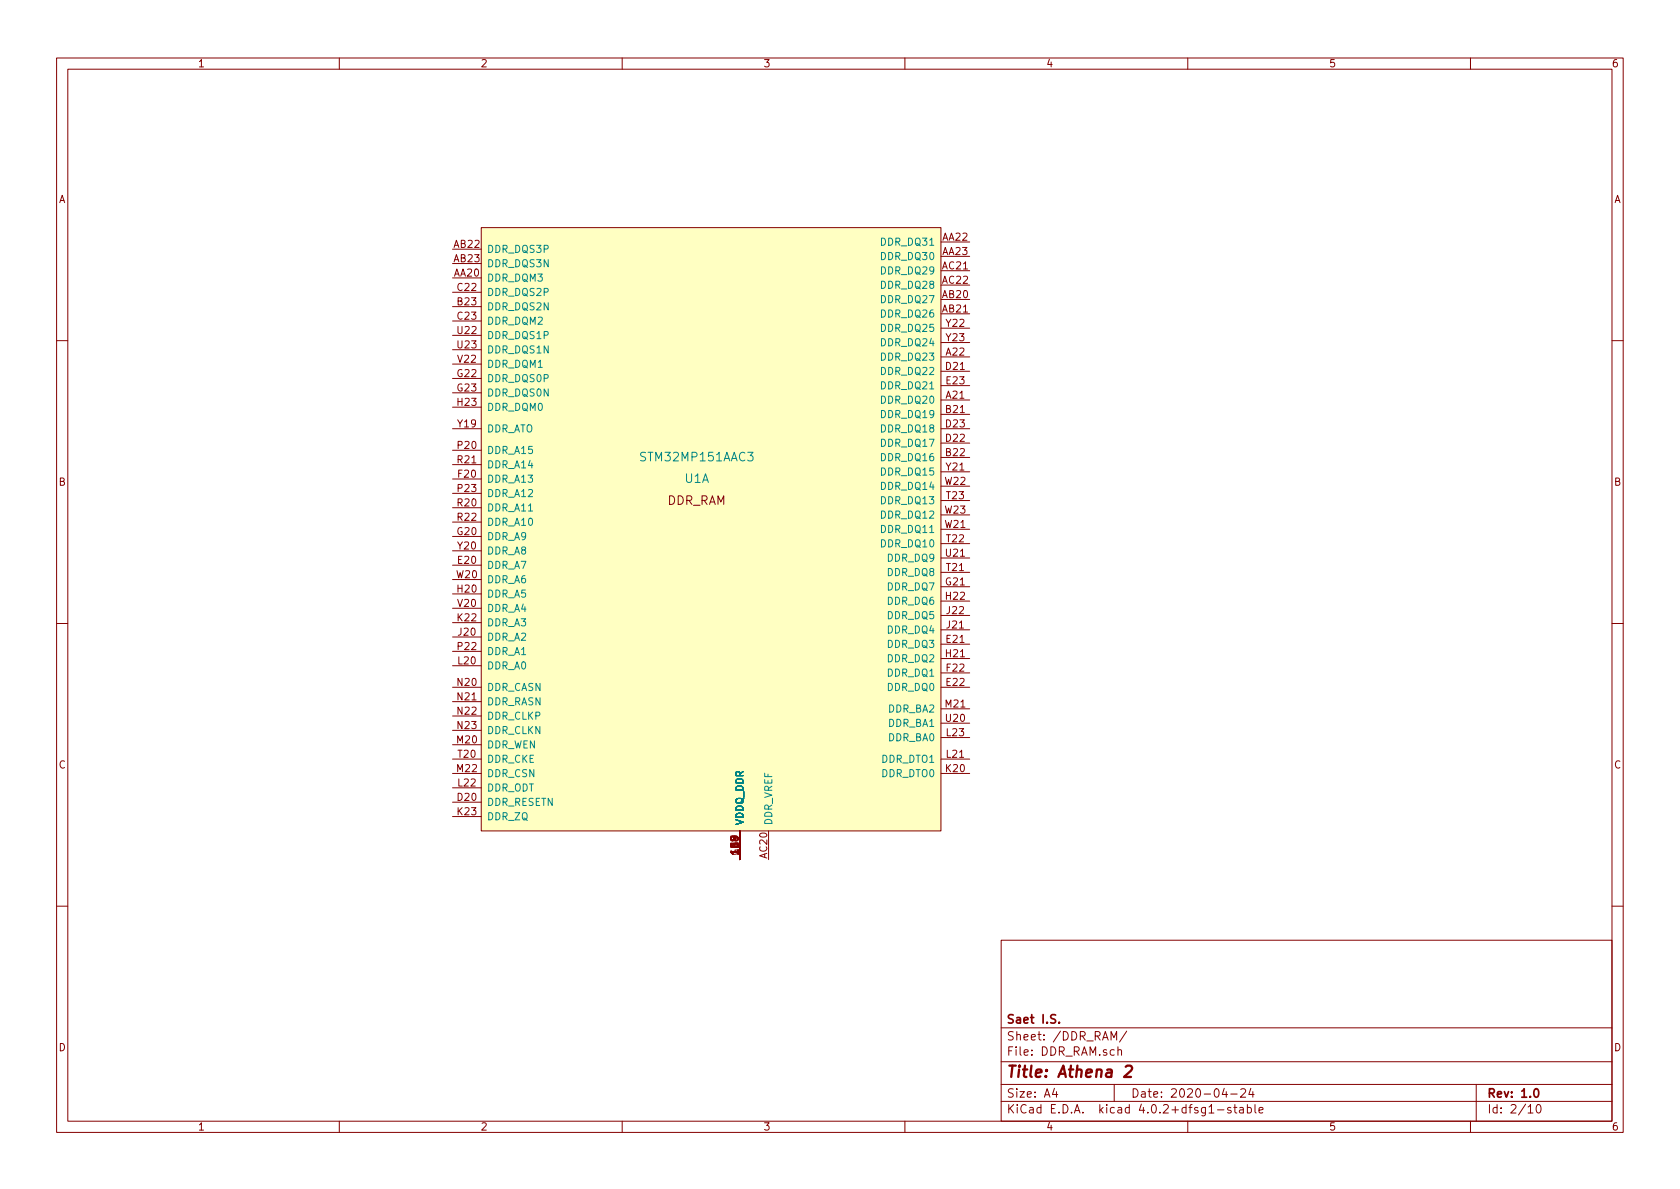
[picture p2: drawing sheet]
<svg xmlns="http://www.w3.org/2000/svg" width="297mm" height="210mm" viewBox="0 0 297 210" stroke-linecap="round" stroke-linejoin="round" font-family="sans-serif">
<g fill="none" stroke="#840000" stroke-width=".18">
<path d="M10 10.3h277v189.9h-277zM12 12.2h273v186.1h-273zM60 10.3v1.9M110 10.3v1.9M160 10.3v1.9M210 10.3v1.9M260 10.3v1.9M80 51.7h5.1M80 59.3h5.1M80 54.2h5.1M80 56.8h5.1M80 49.1h5.1"/>
<path d="M80 44.1h5.1M80 46.6h5.1M85.1 40.3h81.3v106.6h-81.3zM166.4 58h5M166.4 53h5M166.4 55.5h5M166.4 47.9h5M166.4 42.8h5M166.4 50.4h5M166.4 45.3h5M10 60.2h2M80 79.6h5.1"/>
<path d="M80 66.9h5.1M80 64.4h5.1M80 75.8h5.1M80 69.5h5.1M80 72h5.1M80 61.8h5.1M166.4 70.7h5M166.4 73.3h5M166.4 65.7h5M166.4 63.1h5M166.4 78.4h5M166.4 75.8h5"/>
<path d="M166.4 68.2h5M166.4 60.6h5M285 60.2h2M80 99.9h5.1M80 84.7h5.1M80 94.9h5.1M80 89.8h5.1M80 97.4h5.1M80 82.2h5.1M80 92.3h5.1M80 87.2h5.1M166.4 98.7h5"/>
<path d="M166.4 93.6h5M166.4 83.4h5M166.4 80.9h5M166.4 96.1h5M166.4 86h5M166.4 88.5h5M166.4 91.1h5M10 110.3h2M80 105h5.1M80 112.6h5.1M80 117.7h5.1M80 107.6h5.1"/>
<path d="M80 102.5h5.1M80 110.1h5.1M80 115.2h5.1M166.4 113.9h5M166.4 103.8h5M166.4 116.5h5M166.4 111.4h5M166.4 101.2h5M166.4 119h5M166.4 106.3h5M166.4 108.8h5M285 110.3h2"/>
<path d="M80 136.8h5.1M80 131.7h5.1M80 121.5h5.1M80 134.2h5.1M80 124.1h5.1M80 139.3h5.1M80 126.6h5.1M80 129.2h5.1M166.4 136.8h5M166.4 121.5h5M166.4 134.2h5M166.4 127.9h5"/>
<path d="M166.4 125.3h5M166.4 130.4h5M80 141.9h5.1M80 144.4h5.1M130.8 146.9v5.1M135.9 146.9v5.1M10 160.2h2M177 166.3h108v32h-108zM285 160.2h2M60 198.3v1.9M110 198.3v1.9M160 198.3v1.9"/>
<path d="M177 194.8h108M177 191.8h108M177 187.8h108M177 181.8h108M186.4 192.5l-.3 1h.9M186.8 193v1M196.4 183.9v-1.5l.6 1.1 .4-1.1v1.5M197 191.8v3M197.7 185.7l.2-.1 .3 .1 .1 .9M197.7 185.1v1.5M199.2 182.3l-1.3 2M210 198.3v1.9"/>
<path d="M215.3 196.3h1.1M216.5 192.5l-.4 1h.9M217.6 193.5h1.1M217.6 195.9a.37 .37 0 0 0-.6 .1l.1 .3 .5 .1 .1 .1-.2 .3-.5-.1M218.1 195.8h.6M218.3 195.3v1.3l.4 .2M219.2 195.9h.6v.9M219.4 192.7l.2-.2h.4l.2 .5-.9 1h.9M219.8 196.2l-.4 .1-.3 .2 .3 .3 .4-.1M220.5 195.9l.5-.1 .3 .3-.2 .6h-.6M220.5 195.3v1.5M221.2 192.5l-.4 1h.9"/>
<path d="M221.5 193v1M221.9 195.3v1.3l.2 .2M222.6 196.3l.7-.1v-.3l-.5-.1-.2 .2 .1 .7h.6M260 198.3v1.9M261 191.8v6.5M270.2 195.8l.4-.5v1.5M270.2 196.8h.8M271.8 195.5l.2-.2a.81 .81 0 0 1 .5 .6 .81 .81 0 0 1-.2 .8l-.2 .1a.79 .79 0 0 1-.3-1.3z"/>
</g>
<path d="M187.3 180.8v.1M271.3 192.7l.3-.2a.81 .81 0 0 1 .5 .6 .81 .81 0 0 1-.2 .8l-.2 .1a.79 .79 0 0 1-.4-1.3z" fill="none" stroke="#840000" stroke-width=".3"/>
<path d="M199 188.6l.3-.2h.5l.2 .1 .2 .5-.2 .3-1.3 1.1h1.3" fill="none" stroke="#840000" stroke-width=".41"/>
<path d="M85.1 40.3h81.3v106.6h-81.3z" fill="#ffffc2" stroke="#ffffc2" stroke-width=".18"/>
<text font-size="2.8" fill="#840000" x="178" y="190.5">Title: Athena 2</text>
<g font-size="2.1" fill="#008484">
<text x="113.5" y="81.6">STM32MP151AAC3</text>
<text x="121.1" y="85.4">U1A</text>
</g>
<g font-size="2.1" fill="#840000">
<text x="117.9" y="89.3">DDR_RAM</text>
<text x="178" y="184">Sheet: /DDR_RAM/</text>
<text x="178" y="181">Saet I.S.</text>
<text x="178" y="186.7">File: DDR_RAM.sch</text>
<text x="178" y="196.9">KiCad E.D.A. kicad 4.0.2+dfsg1-stable</text>
<text x="178" y="194.1">Size: A4</text>
<text x="200" y="194.1">Date: 2020-04-24</text>
<text x="263" y="194.1">Rev: 1.0</text>
<text x="263" y="196.9">Id: 2/10</text>
</g>
<g font-size="1.8" fill="#840000">
<text x="35" y="11.9">1</text>
<text x="85" y="11.9">2</text>
<text x="135" y="11.9">3</text>
<text x="185" y="11.9">4</text>
<text x="235" y="11.9">5</text>
<text x="285" y="11.9">6</text>
<text x="10.4" y="35.9">A</text>
<text x="285.4" y="35.9">A</text>
<text x="80.3" y="43.8">AB22</text>
<text x="80.3" y="46.3">AB23</text>
<text x="166.6" y="47.6">AC21</text>
<text x="166.6" y="42.5">AA22</text>
<text x="166.6" y="45.1">AA23</text>
<text x="80.3" y="48.9">AA20</text>
<text x="80.9" y="51.4">C22</text>
<text x="80.9" y="54">B23</text>
<text x="166.6" y="52.7">AB20</text>
<text x="166.6" y="50.2">AC22</text>
<text x="80.9" y="59">U22</text>
<text x="80.9" y="56.5">C23</text>
<text x="166.6" y="55.2">AB21</text>
<text x="167.3" y="57.8">Y22</text>
<text x="80.9" y="61.6">U23</text>
<text x="81" y="64.1">V22</text>
<text x="167.3" y="65.4">D21</text>
<text x="167.3" y="62.9">A22</text>
<text x="167.3" y="60.3">Y23</text>
<text x="80.9" y="66.7">G22</text>
<text x="80.9" y="69.2">G23</text>
<text x="80.9" y="71.7">H23</text>
<text x="167.3" y="70.5">A21</text>
<text x="167.3" y="67.9">E23</text>
<text x="81" y="75.6">Y19</text>
<text x="167.3" y="73">B21</text>
<text x="167.3" y="75.6">D23</text>
<text x="80.9" y="81.9">R21</text>
<text x="81" y="79.4">P20</text>
<text x="167.3" y="80.6">B22</text>
<text x="167.3" y="78.1">D22</text>
<text x="167.3" y="83.2">Y21</text>
<text x="10.4" y="85.9">B</text>
<text x="80.9" y="89.5">R20</text>
<text x="81" y="87">P23</text>
<text x="81" y="84.4">F20</text>
<text x="167.1" y="85.7">W22</text>
<text x="167.4" y="88.3">T23</text>
<text x="285.4" y="85.9">B</text>
<text x="80.9" y="94.6">G20</text>
<text x="80.9" y="92.1">R22</text>
<text x="167.1" y="93.3">W21</text>
<text x="167.1" y="90.8">W23</text>
<text x="167.4" y="95.9">T22</text>
<text x="81" y="99.7">E20</text>
<text x="81" y="97.1">Y20</text>
<text x="167.3" y="98.4">U21</text>
<text x="167.4" y="101">T21</text>
<text x="80.7" y="102.2">W20</text>
<text x="80.9" y="104.8">H20</text>
<text x="81" y="107.3">V20</text>
<text x="167.2" y="103.5">G21</text>
<text x="167.3" y="106">H22</text>
<text x="80.9" y="109.8">K22</text>
<text x="81.1" y="112.4">J20</text>
<text x="167.3" y="113.7">E21</text>
<text x="167.4" y="111.1">J21</text>
<text x="167.4" y="108.6">J22</text>
<text x="81" y="114.9">P22</text>
<text x="81" y="117.5">L20</text>
<text x="167.3" y="116.2">H21</text>
<text x="167.4" y="118.7">F22</text>
<text x="80.9" y="121.3">N20</text>
<text x="80.9" y="123.8">N21</text>
<text x="167.2" y="125.1">M21</text>
<text x="167.3" y="121.3">E22</text>
<text x="80.8" y="131.4">M20</text>
<text x="80.9" y="126.4">N22</text>
<text x="80.9" y="128.9">N23</text>
<text x="167.3" y="127.6">U20</text>
<text x="167.4" y="130.2">L23</text>
<text x="10.4" y="135.9">C</text>
<text x="80.8" y="136.5">M22</text>
<text x="81" y="134">T20</text>
<text x="167.3" y="136.5">K20</text>
<text x="167.4" y="134">L21</text>
<text x="285.4" y="135.9">C</text>
<text x="80.9" y="141.6">D20</text>
<text x="81" y="139.1">L22</text>
<text x="80.9" y="144.1">K23</text>
<text x="130.6" y="150.9" transform="rotate(-90 130.6 150.9)">1J8</text>
<text x="130.6" y="150.1" transform="rotate(-90 130.6 150.1)">A8</text>
<text x="130.6" y="150.1" transform="rotate(-90 130.6 150.1)">E</text>
<text x="135.6" y="151.7" transform="rotate(-90 135.6 151.7)">AC20</text>
<text x="10.4" y="185.9">D</text>
<text x="285.4" y="185.9">D</text>
<text x="35" y="199.9">1</text>
<text x="85" y="199.9">2</text>
<text x="135" y="199.9">3</text>
<text x="185" y="199.9">4</text>
<text x="235" y="199.9">5</text>
<text x="285" y="199.9">6</text>
</g>
<g font-size="1.8" fill="#008484">
<text x="86.1" y="44.7">DDR_DQS3P</text>
<text x="86.1" y="47.2">DDR_DQS3N</text>
<text x="155.9" y="43.4">DDR_DQ31</text>
<text x="155.9" y="46">DDR_DQ30</text>
<text x="86.1" y="52.3">DDR_DQS2P</text>
<text x="86.1" y="49.8">DDR_DQM3</text>
<text x="155.9" y="53.6">DDR_DQ27</text>
<text x="155.9" y="48.5">DDR_DQ29</text>
<text x="155.9" y="51">DDR_DQ28</text>
<text x="86.1" y="59.9">DDR_DQS1P</text>
<text x="86.1" y="54.9">DDR_DQS2N</text>
<text x="86.1" y="57.4">DDR_DQM2</text>
<text x="155.9" y="58.7">DDR_DQ25</text>
<text x="155.9" y="56.1">DDR_DQ26</text>
<text x="86.1" y="65">DDR_DQM1</text>
<text x="86.1" y="62.5">DDR_DQS1N</text>
<text x="155.9" y="63.7">DDR_DQ23</text>
<text x="155.9" y="61.2">DDR_DQ24</text>
<text x="86.1" y="67.6">DDR_DQS0P</text>
<text x="86.1" y="70.1">DDR_DQS0N</text>
<text x="155.9" y="71.4">DDR_DQ20</text>
<text x="155.9" y="66.3">DDR_DQ22</text>
<text x="155.9" y="68.8">DDR_DQ21</text>
<text x="86.1" y="72.6">DDR_DQM0</text>
<text x="86.1" y="76.4">DDR_ATO</text>
<text x="155.9" y="73.9">DDR_DQ19</text>
<text x="155.9" y="76.4">DDR_DQ18</text>
<text x="86.1" y="80.3">DDR_A15</text>
<text x="86.1" y="82.8">DDR_A14</text>
<text x="155.9" y="81.5">DDR_DQ16</text>
<text x="155.9" y="79">DDR_DQ17</text>
<text x="86.1" y="85.3">DDR_A13</text>
<text x="86.1" y="87.9">DDR_A12</text>
<text x="155.9" y="84.1">DDR_DQ15</text>
<text x="155.9" y="86.6">DDR_DQ14</text>
<text x="155.9" y="89.1">DDR_DQ13</text>
<text x="86.1" y="95.5">DDR_A9</text>
<text x="86.1" y="90.4">DDR_A11</text>
<text x="86.1" y="93">DDR_A10</text>
<text x="155.9" y="94.2">DDR_DQ11</text>
<text x="155.9" y="91.7">DDR_DQ12</text>
<text x="86.1" y="100.6">DDR_A7</text>
<text x="86.1" y="98">DDR_A8</text>
<text x="155.9" y="96.8">DDR_DQ10</text>
<text x="156.9" y="101.8">DDR_DQ8</text>
<text x="156.9" y="99.3">DDR_DQ9</text>
<text x="86.1" y="105.7">DDR_A5</text>
<text x="86.1" y="103.1">DDR_A6</text>
<text x="156.9" y="104.4">DDR_DQ7</text>
<text x="156.9" y="106.9">DDR_DQ6</text>
<text x="86.1" y="113.3">DDR_A2</text>
<text x="86.1" y="108.2">DDR_A4</text>
<text x="86.1" y="110.7">DDR_A3</text>
<text x="156.9" y="112">DDR_DQ4</text>
<text x="156.9" y="109.5">DDR_DQ5</text>
<text x="86.1" y="118.4">DDR_A0</text>
<text x="86.1" y="115.8">DDR_A1</text>
<text x="156.9" y="114.5">DDR_DQ3</text>
<text x="156.9" y="117.1">DDR_DQ2</text>
<text x="156.9" y="119.6">DDR_DQ1</text>
<text x="86.1" y="122.2">DDR_CASN</text>
<text x="86.1" y="124.7">DDR_RASN</text>
<text x="156.9" y="122.2">DDR_DQ0</text>
<text x="157" y="126">DDR_BA2</text>
<text x="86.1" y="127.2">DDR_CLKP</text>
<text x="86.1" y="129.8">DDR_CLKN</text>
<text x="157" y="128.5">DDR_BA1</text>
<text x="157" y="131.1">DDR_BA0</text>
<text x="86.1" y="132.3">DDR_WEN</text>
<text x="86.1" y="134.9">DDR_CKE</text>
<text x="86.1" y="137.4">DDR_CSN</text>
<text x="155.8" y="137.4">DDR_DTO0</text>
<text x="155.8" y="134.9">DDR_DTO1</text>
<text x="86.1" y="142.5">DDR_RESETN</text>
<text x="86.1" y="139.9">DDR_ODT</text>
<text x="86.1" y="145">DDR_ZQ</text>
<text x="131.4" y="145.9" transform="rotate(-90 131.4 145.9)">VDDQ_DDR</text>
<text x="136.5" y="145.9" transform="rotate(-90 136.5 145.9)">DDR_VREF</text>
</g>
</svg>
